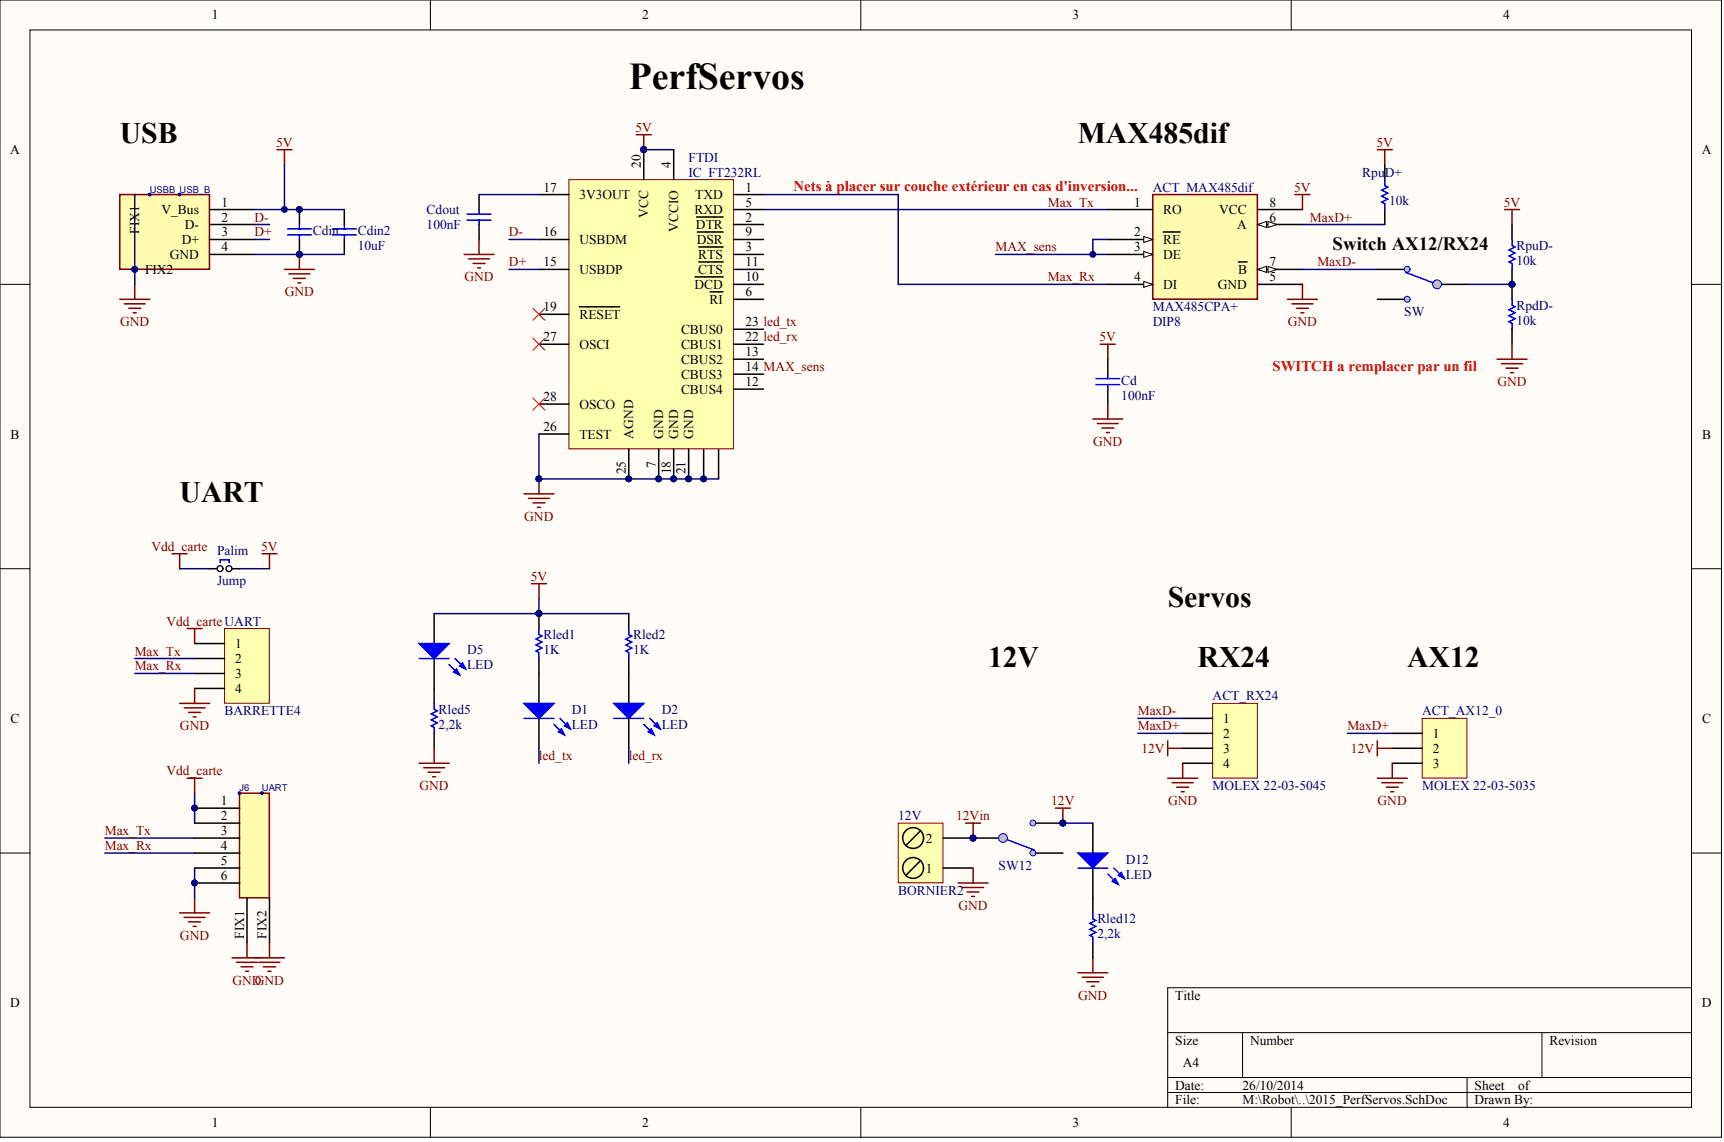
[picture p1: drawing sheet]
# Altium project 2015_PerfServos.PrjPCB
1 sheet, 26 parts. Net scope: global (net labels, ports and power ports of the same name join across sheets).
Board file: 2015_PerfServos.PcbDoc

## Sheet 2015_PerfServos.SchDoc
size A4

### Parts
12V  BORNIER2  [BORNIER_2V_5.08MM]
ACT_AX12_0  MOLEX 22-03-5035  [MOLEX3_2.5MM]
ACT_MAX485dif  Type: MAX485CPA+  Package: DIP8  [SO8_N]  (hidden comment: MAX485CPA+_DIP8)
ACT_RX24  MOLEX 22-03-5045  [MOLEX4_2.5MM]
Cd  100nF  [C0805_N]
Cdin  100nF  [C0603_N]  (value not drawn)
Cdin2  10uF  [C1206_N]
Cdout  100nF  [C0603_N]
D1  LED  [LED_0805]
D2  LED  [LED_0805]
D5  LED  [LED_0805]
D12  LED  [LED_0805]
FTDI  IC_FT232RL  [SSOP28_N]
J6  UART  [RJ11_6/6]
Palim  Jump  [HDR1X2]
Rled1  1K  [R1206_N]
Rled2  1K  [R1206_N]
Rled5  2,2k  [R1206_N]
Rled12  2,2k  [R1206_N]
RpdD-  10k  [R1206_N]
RpuD+  10k  [R1206_N]
RpuD-  10k  [R1206_N]
SW  (no value)  [SW_UNIPOL_DROIT - Ebay - SPDT - 11x6x5]
SW12  (no value)  [SW_UNIPOL_DROIT - Ebay - SPDT - 11x6x5]
UART  BARRETTE4  [HDR1X4]
USBB  USB_B  [USB_B_COUDE]

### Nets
5V: ACT_MAX485dif.8(VCC) Cd.2 Cdin.2 Cdin2.2 D5.1 FTDI.4(VCCIO) FTDI.20(VCC) Palim.2 Rled1.2 Rled2.2 RpuD+.2 RpuD-.1 USBB.1(V_Bus)
12V: ACT_AX12_0.2 ACT_RX24.3 D12.1 SW12.NO1
12Vin: 12V.2 SW12.COMMON1
GND: 12V.1 ACT_AX12_0.3 ACT_MAX485dif.5(GND) ACT_RX24.4 Cd.1 Cdin.1 Cdin2.1 Cdout.1 FTDI.7(GND) FTDI.8(NC) FTDI.18(GND) FTDI.21(GND) FTDI.24(NC) FTDI.25(AGND) FTDI.26(TEST) J6.5 J6.6 J6.FIX1 J6.FIX2 Rled5.1 Rled12.1 RpdD-.2 UART.4 USBB.4(GND) USBB.FIX1 USBB.FIX2
Vdd_carte: J6.1 J6.2 Palim.1 UART.1
D+: FTDI.15(USBDP) USBB.3(D+)
D-: FTDI.16(USBDM) USBB.2(D-)
led_rx: D2.2 FTDI.22(CBUS1)
led_tx: D1.2 FTDI.23(CBUS0)
Max_Rx: ACT_MAX485dif.4(DI) FTDI.1(TXD) J6.4 UART.3
MAX_sens: ACT_MAX485dif.2(~{RE}) ACT_MAX485dif.3(DE) FTDI.14(CBUS3)
Max_Tx: ACT_MAX485dif.1(RO) FTDI.5(RXD) J6.3 UART.2
MaxD+: ACT_AX12_0.1 ACT_MAX485dif.6(A) ACT_RX24.2 RpuD+.1
MaxD-: ACT_MAX485dif.7(~{B}) ACT_RX24.1 SW.NC1
NetCdout_2: Cdout.2 FTDI.17(3V3OUT)
NetD1_1: D1.1 Rled1.1
NetD2_1: D2.1 Rled2.1
NetD5_2: D5.2 Rled5.2
NetD12_2: D12.2 Rled12.2
NetRpdD-_1: RpdD-.1 RpuD-.2 SW.COMMON1

Not connected (* = marked no-connect by the designer): FTDI 2(~{DTR}) 3(~{RTS}) 6(~{RI}) 9(~{DSR}) 10(~{DCD}) 11(~{CTS}) 12(CBUS4) 13(CBUS2) 19(~{RESET})* 27(OSCI)* 28(OSCO)*; SW NO1; SW12 NC1

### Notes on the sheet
- PerfServos
- (near USBB) USB
- (near ACT_MAX485dif) Nets à placer sur couche extérieur en cas d'inversion...
- MAX485dif
- Switch AX12/RX24
- UART
- Servos
- 12V
- (near ACT_RX24) RX24
- AX12
